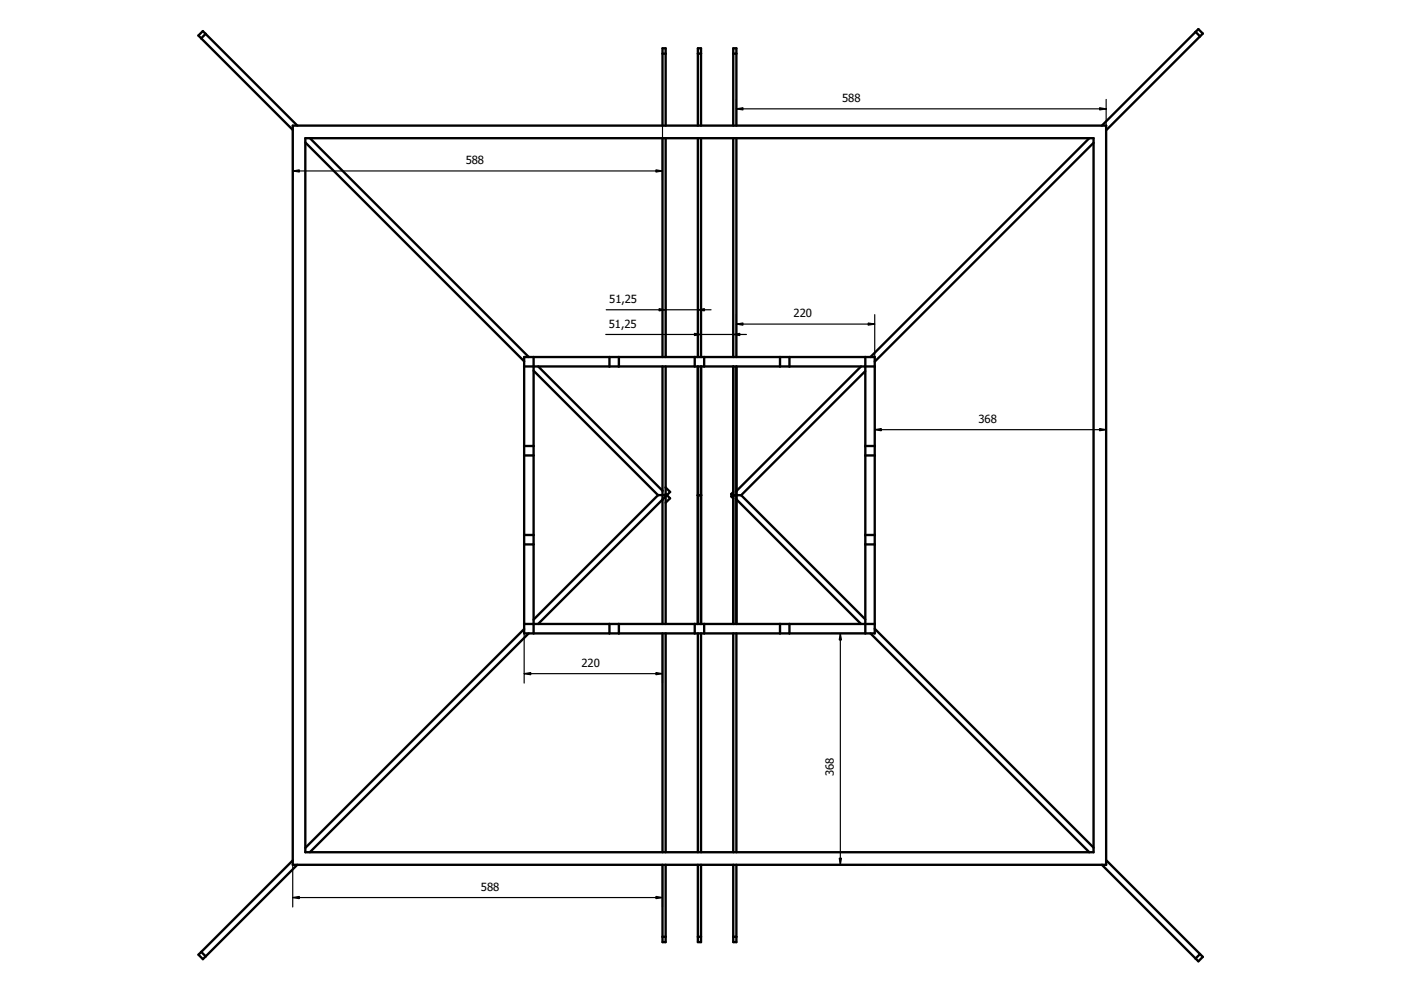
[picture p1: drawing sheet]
<svg xmlns="http://www.w3.org/2000/svg" width="297mm" height="210mm" viewBox="0 0 297 210" stroke-linecap="round" stroke-linejoin="round" font-family="sans-serif">
<g fill="none" stroke="#000" stroke-width=".5">
<path d="M42.7 8.1l19.4 19.4M43.6 7.2l19.4 19.4M43.6 7.2l-.9 .9M43.6 7.2l-.6-.6-.9 .9 .6 .6M140.5 11.4h.6M148 11.4h.6M155.5 11.4h.6M253.5 6.8l-19.9 19.8M253.5 6.8l.6-.6 .9 .9-20.5 20.5M253.5 6.8l.9 .9M62.1 26.6h172.4v156.8h-172.4zM64.7 29.3h167.2v151.4h-167.2z"/>
<path d="M64.7 30.2l46.4 46.4M65.7 29.3l46.4 46.4M140.5 26.6v-16.4h.6v16.4M140.5 29.3v46.4M141.1 29.3v46.4M148 26.6v-16.4h.6v16.4M148 29.3v46.4M148.6 29.3v46.4M155.5 26.6v-16.4h.6v16.4M155.5 29.3v46.4M156.1 29.3v46.4M231 29.3l-46.4 46.4"/>
<path d="M231.9 30.3l-46.4 46.4M111.1 75.7h74.4v58.6h-74.4zM111.1 77.7h74.4M113.1 78.6l26.4 26.4M113.1 75.7v58.6M114.1 77.7l26.4 26.4M129.2 75.7v2M131.2 75.7v2M140.5 77.7v54.6M141.1 77.7v27.3M147.3 75.7v2M148 77.7v54.6"/>
<path d="M148.6 77.7v54.6M149.3 75.7v2M155.5 77.7v54.6M156.1 77.7v54.6M165.4 75.7v2M167.4 75.7v2M182.6 77.7l-26.5 26.4M183.5 78.7l-26.4 26.3M183.5 75.7v58.6M111.1 94.6h2M111.1 96.6h2M183.5 94.6h2"/>
<path d="M183.5 96.6h2M111.1 113.4h2M111.1 115.4h2M140.5 105.9h.1M140.5 104h.1M141.1 104.7l1 .9-1 1M141.1 105.3v27M141.1 103.4h.1M141.1 103.4l1 .9-28 28M141.4 105h-1.9l-26.4 26.4M148 105h.6M155.3 105h1.8"/>
<path d="M155.5 104.8l-.5 .4 .5 .5M155.5 104.3l-.5 .5 .5 .4M156.1 105.9l26.5 26.4M156.1 104l.1 .1M156.2 105.9l-.1 .1M157.1 105l26.4 26.3M183.5 113.4h2M183.5 115.4h2M111.1 133.4l-46.4 46.4M111.1 132.3h74.4M112.1 134.3l-46.4 46.4M129.2 132.3v2"/>
<path d="M131.2 132.3v2M140.5 134.3v46.4M141.1 134.3v46.4M147.3 132.3v2M148 134.3v46.4M148.6 134.3v46.4M149.3 132.3v2M155.5 134.3v46.4M156.1 134.3v46.4M165.4 132.3v2M167.4 132.3v2M184.6 134.3l46.4 46.4"/>
<path d="M185.5 133.3l46.4 46.4M62.1 182.4l-20 20 .9 1 .6-.6M63 183.4l-19.4 19.4M140.5 183.4v16.4h.6v-16.4M140.5 198.6h.6M148 198.6h.6M148 183.4v16.4h.6v-16.4M155.5 183.4v16.4h.6v-16.4M155.5 198.6h.6M234.5 182.4l20.5 20.5-.9 .9-20.5-20.4M42.7 201.8l.9 1M254.4 202.3l-.9 .9"/>
</g>
<g fill="none" stroke="#000" stroke-width=".25">
<path d="M62.1 36.2h78.4M62.1 26.6v11.6M140.5 26.6v11.6M156.1 21.1v5.5M156.1 23.1h78.4M234.5 21.1v5.5M128.4 70.9h29.9M128.5 65.7h22.3M141.1 63.7v12M148 63.7v12M148.6 68.9v6.8M155.5 68.9v6.8"/>
<path d="M156.1 68.7h29.4M156.1 66.7v9M185.5 66.7v9M185.5 77.7v15.4M234.5 77.7v15.4M185.5 91.1h49M111.1 134.3v10.5M140.5 134.3v10.5M176.2 134.3h7.3M178.2 134.3v49.1M111.1 142.8h29.4M62.1 183.4v8.9"/>
<path d="M62.1 190.3h78.4M140.5 183.4v8.9M176.2 183.4h7.3"/>
</g>
<g fill="#000" stroke="#000" stroke-width=".25">
<path d="M62.1 36.2l1.4-.2v.5zM139.1 36l1.4 .2-1.4 .3zM156.1 23.1l1.4-.3v.5zM233.1 22.8l1.4 .3-1.4 .2zM139.7 65.4l1.4 .3-1.4 .2zM148 65.7l1.4-.3v.5zM147.2 70.7l1.4 .2-1.4 .2zM155.5 70.9l1.4-.2v.4zM156.1 68.7l1.4-.2v.4zM184.1 68.5l1.4 .2-1.4 .2zM185.5 91.1l1.4-.2v.4zM233.1 90.9l1.4 .2-1.4 .2z"/>
<path d="M178.2 134.3l.2 1.4h-.5zM111.1 142.8l1.4-.2v.5zM139.1 142.6l1.4 .2-1.4 .3zM62.1 190.3l1.4-.2v.4zM139.1 190.1l1.4 .2-1.4 .2zM177.9 182h.5l-.2 1.4z"/>
</g>
<g font-size="2.4">
<text x="178.6" y="21.7">588</text>
<text x="98.7" y="34.8">588</text>
<text x="129.2" y="64.3">51,25</text>
<text x="129.1" y="69.5">51,25</text>
<text x="168.3" y="67.3">220</text>
<text x="207.5" y="89.7">368</text>
<text x="123.3" y="141.4">220</text>
<text x="176.8" y="164.5" transform="rotate(-90 176.8 164.5)">368</text>
<text x="102" y="188.9">588</text>
</g>
</svg>
